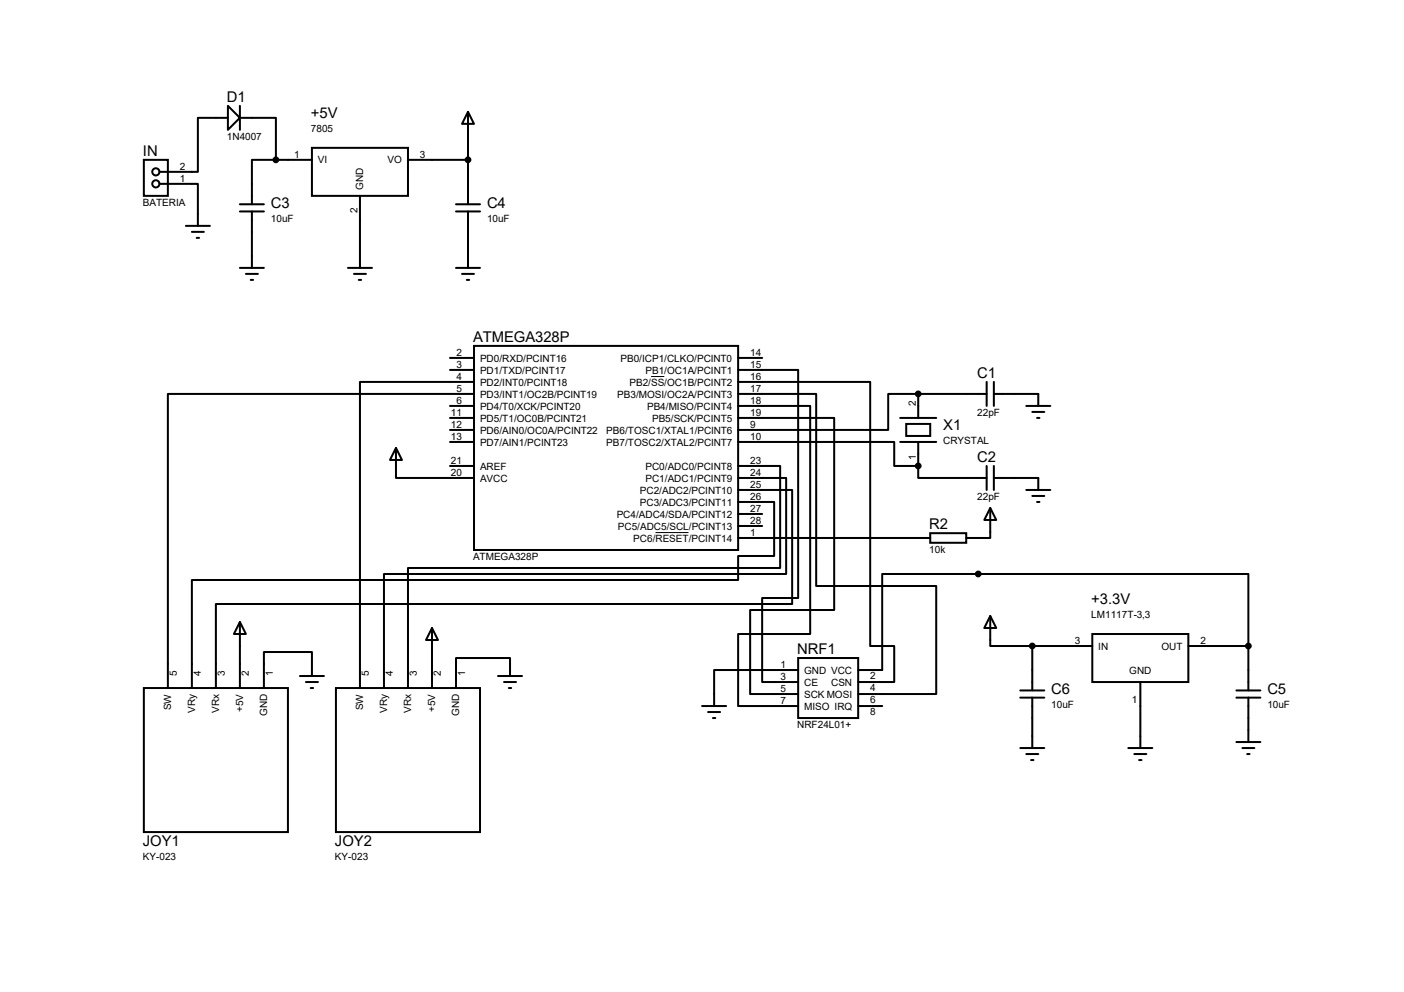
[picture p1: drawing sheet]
<svg xmlns="http://www.w3.org/2000/svg" width="297mm" height="210mm" viewBox="0 0 297 210" stroke-linecap="round" stroke-linejoin="round" font-family="sans-serif">
<g fill="none" stroke="#000" stroke-width=".42">
<path d="M30.4 33.8h5.1v7.6h-5.1zM33.7 38.9h8.2v8.9M48.2 22.4l2.6 2.5-2.6 2.6zM48.2 24.9h-6.3v11.5h-8.2M50.8 24.9h7.6v8.9M50.8 22.4v5.1M58.4 33.8h-5.1v9.4M58.4 33.8h7.6M66 31.3h20.3v10.1h-20.3zM86.3 33.8h12.7M99 23.7l1.3 2.5h-2.6zM99 23.7v19.5"/>
<path d="M39.3 47.8h5.1M40.6 49.1h2.5M41.6 50.3h.5M50.8 43.2h5M50.8 44.7h5M50.8 56.7h5M52 58h2.6M53 59.2h.5M53.3 44.7v12M73.6 56.7h5.1M74.9 58h2.5M75.9 59.2h.5"/>
<path d="M76.2 41.4v15.3M96.5 43.2h5.1M96.5 44.7h5.1M96.5 56.7h5.1M97.7 58h2.6M98.8 59.2h.5M99 44.7v12M95.2 75.7h5.1M95.2 78.3h5.1M100.3 73.2h55.9v43.2h-55.9zM156.2 78.3h12.7v48.2h-7.7v17.8h7.7M156.2 75.7h5"/>
<path d="M83.8 94.8l1.2 2.5h-2.5zM83.8 94.8v6.3h16.5M95.2 91h5.1M95.2 88.4h5.1M95.2 85.9h5.1M95.2 93.5h5.1M95.2 98.6h5.1M100.3 83.4h-64.8v62.2M100.3 80.8h-24.1v64.8M156.2 93.5h33v5.1h5.1M156.2 88.4h20.3v40.7h-17.8v17.8h10.2M156.2 85.9h15.2v48.3h-15.2v15.2h12.7"/>
<path d="M156.2 80.8h27.9v55.9h5.1v7.6h-7.6M156.2 83.4h16.5v40.6h25.4v22.9h-16.5M156.2 98.6h8.9v21.6h-78.8v25.4M190.5 88.4h7.6M190.5 93.5h7.6M191.7 89.7h5.1v2.5h-5.1zM194.3 83.4h-6.4v7.6h-31.7M194.3 98.6v2.5h14.4M194.3 83.4h14.4M194.3 83.4v5M194.3 93.5v5.1M208.7 80.8v5.1"/>
<path d="M208.7 98.6v5.1M210.3 83.4h9.4v2.5M210.3 80.8v5.1M210.3 98.6v5.1M217.1 85.9h5.1M218.4 87.2h2.5M219.4 88.4h.5M156.2 106.2h7.6v11.4h-7.6v5.1h-115.6v22.9M156.2 103.7h11.4v24.1h-121.9v17.8M156.2 101.1h10.1v20.4h-85.1v24.1M156.2 113.8h40.6M156.2 111.3h5"/>
<path d="M156.2 108.8h5M196.8 112.8h7.6v2.1h-7.6zM209.5 107.5l1.3 2.5h-2.6zM209.5 107.5v6.3h-5.1M210.3 101.1h9.4v2.6M217.1 103.7h5.1M218.4 104.9h2.5M219.4 106.2h.5M50.8 131.6l1.2 2.6h-2.5zM50.8 131.6v14M91.4 132.9l1.3 2.5h-2.6zM91.4 132.9v12.7"/>
<path d="M168.9 139.2h12.7v12.7h-12.7zM209.5 130.3l1.3 2.6h-2.6zM209.5 130.3v6.4h8.9M218.4 136.7h12.7M218.4 136.7v9.4M231.1 134.2h20.3v10.1h-20.3zM251.4 136.7h12.7M264.1 136.7v-15.2h-77.5v20.3h-5M264.1 136.7v9.4M30.4 145.6h30.5v30.5h-30.5zM63.5 143h5M64.7 144.3h2.6"/>
<path d="M65.7 145.6h.5M66 143v-5h-10.2v7.6M71.1 145.6h30.5v30.5h-30.5zM105.4 143h5M106.6 144.3h2.6M107.7 145.6h.5M107.9 143v-3.8h-11.4v6.4M148.5 149.4h5.1M149.8 150.7h2.6M150.8 151.9h.5M168.9 141.8h-17.8v7.6M181.6 149.4h5"/>
<path d="M215.9 146.1h5M215.9 147.6h5M215.9 158.3h5M217.1 159.6h2.6M218.4 147.6v10.7M238.7 158.3h5.1M240 159.6h2.5M241.3 144.3v14M261.6 146.1h5.1M261.6 147.6h5.1M261.6 157h5.1M262.8 158.3h2.6"/>
<path d="M263.9 159.6h.5M264.1 147.6v9.4M218.1 160.8h.5M241 160.8h.5"/>
<circle cx="33" cy="38.9" r=".76"/>
<circle cx="33" cy="36.4" r=".76"/>
<circle cx="58.4" cy="33.8" r=".51"/>
<circle cx="99" cy="33.8" r=".51"/>
<circle cx="194.3" cy="83.3" r=".51"/>
<circle cx="194.3" cy="98.6" r=".51"/>
<circle cx="207" cy="121.4" r=".51"/>
<circle cx="218.4" cy="136.7" r=".51"/>
<circle cx="264.1" cy="136.7" r=".51"/>
</g>
<path d="M137.7 79.7h2.8M138.7 112.7h7" fill="none" stroke="#000" stroke-width=".21"/>
<g fill="#000">
<circle cx="58.4" cy="33.8" r=".51"/>
<circle cx="99" cy="33.8" r=".51"/>
<circle cx="194.3" cy="83.3" r=".51"/>
<circle cx="194.3" cy="98.6" r=".51"/>
<circle cx="207" cy="121.4" r=".51"/>
<circle cx="218.4" cy="136.7" r=".51"/>
<circle cx="264.1" cy="136.7" r=".51"/>
</g>
<g font-size="3.1">
<text x="48" y="21.5">D1</text>
<text x="65.8" y="25">+5V</text>
<text x="30.2" y="32.9">IN</text>
<text x="57.3" y="44.1">C3</text>
<text x="103" y="44.1">C4</text>
<text x="100.1" y="72.3">ATMEGA328P</text>
<text x="206.8" y="79.9">C1</text>
<text x="199.6" y="91.1">X1</text>
<text x="206.8" y="97.7">C2</text>
<text x="196.6" y="111.9">R2</text>
<text x="230.9" y="127.9">+3.3V</text>
<text x="168.7" y="138.3">NRF1</text>
<text x="222.4" y="146.9">C6</text>
<text x="268.1" y="146.9">C5</text>
<text x="30.2" y="179.1">JOY1</text>
<text x="70.9" y="179.1">JOY2</text>
</g>
<g font-size="2.1">
<text x="48" y="29.6">1N4007</text>
<text x="65.8" y="27.9">7805</text>
<text x="38.1" y="36">2</text>
<text x="62.3" y="33.4">1</text>
<text x="67.3" y="34.6">VI</text>
<text x="82" y="34.6">VO</text>
<text x="88.9" y="33.4">3</text>
<text x="38.1" y="38.5">1</text>
<text x="76.8" y="40.2" transform="rotate(-90 76.8 40.2)">GND</text>
<text x="30.2" y="43.6">BATERIA</text>
<text x="57.3" y="47">10uF</text>
<text x="75.6" y="45.2" transform="rotate(-90 75.6 45.2)">2</text>
<text x="103" y="47">10uF</text>
<text x="96.6" y="77.9">3</text>
<text x="96.6" y="75.4">2</text>
<text x="101.6" y="76.5">PD0/RXD/PCINT16</text>
<text x="131.3" y="76.5">PB0/ICP1/CLKO/PCINT0</text>
<text x="158.7" y="75.4">14</text>
<text x="158.7" y="77.9">15</text>
<text x="96.6" y="83">5</text>
<text x="96.6" y="80.4">4</text>
<text x="101.6" y="81.6">PD2/INT0/PCINT18</text>
<text x="101.6" y="79">PD1/TXD/PCINT17</text>
<text x="133.2" y="81.6">PB2/SS/OC1B/PCINT2</text>
<text x="136.6" y="79">PB1/OC1A/PCINT1</text>
<text x="158.7" y="80.4">16</text>
<text x="158.7" y="83">17</text>
<text x="95.4" y="88.1">11</text>
<text x="96.6" y="85.5">6</text>
<text x="101.6" y="89.2">PD5/T1/OC0B/PCINT21</text>
<text x="101.6" y="86.7">PD4/T0/XCK/PCINT20</text>
<text x="101.6" y="84.1">PD3/INT1/OC2B/PCINT19</text>
<text x="130.6" y="84.1">PB3/MOSI/OC2A/PCINT3</text>
<text x="136.9" y="86.7">PB4/MISO/PCINT4</text>
<text x="138" y="89.2">PB5/SCK/PCINT5</text>
<text x="158.7" y="85.5">18</text>
<text x="158.7" y="88.1">19</text>
<text x="193.8" y="85.9" transform="rotate(-90 193.8 85.9)">2</text>
<text x="206.8" y="88.1">22pF</text>
<text x="95.4" y="90.6">12</text>
<text x="95.4" y="93.1">13</text>
<text x="101.6" y="91.7">PD6/AIN0/OC0A/PCINT22</text>
<text x="101.6" y="94.3">PD7/AIN1/PCINT23</text>
<text x="128.3" y="94.3">PB7/TOSC2/XTAL2/PCINT7</text>
<text x="128.3" y="91.7">PB6/TOSC1/XTAL1/PCINT6</text>
<text x="158.7" y="93.1">10</text>
<text x="158.7" y="90.6">9</text>
<text x="199.6" y="94">CRYSTAL</text>
<text x="95.4" y="100.8">20</text>
<text x="95.4" y="98.2">21</text>
<text x="101.6" y="101.9">AVCC</text>
<text x="101.6" y="99.4">AREF</text>
<text x="136.6" y="101.9">PC1/ADC1/PCINT9</text>
<text x="136.6" y="99.4">PC0/ADC0/PCINT8</text>
<text x="158.7" y="100.8">24</text>
<text x="158.7" y="98.2">23</text>
<text x="193.8" y="97.2" transform="rotate(-90 193.8 97.2)">1</text>
<text x="135.4" y="107">PC3/ADC3/PCINT11</text>
<text x="135.4" y="104.4">PC2/ADC2/PCINT10</text>
<text x="158.7" y="105.8">26</text>
<text x="158.7" y="103.3">25</text>
<text x="206.8" y="105.8">22pF</text>
<text x="130.5" y="109.5">PC4/ADC4/SDA/PCINT12</text>
<text x="130.7" y="112.1">PC5/ADC5/SCL/PCINT13</text>
<text x="158.7" y="113.5">1</text>
<text x="158.7" y="110.9">28</text>
<text x="158.7" y="108.4">27</text>
<text x="100.1" y="118.5">ATMEGA328P</text>
<text x="134" y="114.6">PC6/RESET/PCINT14</text>
<text x="196.6" y="117">10k</text>
<text x="230.9" y="130.8">LM1117T-3,3</text>
<text x="227.4" y="136.3">3</text>
<text x="232.4" y="137.5">IN</text>
<text x="245.7" y="137.5">OUT</text>
<text x="254" y="136.3">2</text>
<text x="37.4" y="143" transform="rotate(-90 37.4 143)">5</text>
<text x="42.5" y="143" transform="rotate(-90 42.5 143)">4</text>
<text x="47.6" y="143" transform="rotate(-90 47.6 143)">3</text>
<text x="52.7" y="143" transform="rotate(-90 52.7 143)">2</text>
<text x="57.7" y="143" transform="rotate(-90 57.7 143)">1</text>
<text x="78.1" y="143" transform="rotate(-90 78.1 143)">5</text>
<text x="83.1" y="143" transform="rotate(-90 83.1 143)">4</text>
<text x="88.2" y="143" transform="rotate(-90 88.2 143)">3</text>
<text x="93.3" y="143" transform="rotate(-90 93.3 143)">2</text>
<text x="98.4" y="143" transform="rotate(-90 98.4 143)">1</text>
<text x="165.1" y="141.4">1</text>
<text x="165.1" y="143.9">3</text>
<text x="170.1" y="142.5">GND VCC</text>
<text x="184.1" y="143.7">2</text>
<text x="238.9" y="142.7">GND</text>
<text x="165.1" y="146.5">5</text>
<text x="165.1" y="149">7</text>
<text x="170.1" y="145.1">CE</text>
<text x="170.1" y="147.6">SCK MOSI</text>
<text x="175.8" y="145.1">CSN</text>
<text x="184.1" y="148.8">6</text>
<text x="184.1" y="146.3">4</text>
<text x="222.4" y="149.9">10uF</text>
<text x="239.4" y="148.8">1</text>
<text x="268.1" y="149.9">10uF</text>
<text x="36.2" y="150.2" transform="rotate(-90 36.2 150.2)">SW</text>
<text x="41.3" y="150.8" transform="rotate(-90 41.3 150.8)">VRy</text>
<text x="46.4" y="150.8" transform="rotate(-90 46.4 150.8)">VRx</text>
<text x="51.4" y="150.7" transform="rotate(-90 51.4 150.7)">+5V</text>
<text x="56.5" y="151.5" transform="rotate(-90 56.5 151.5)">GND</text>
<text x="76.8" y="150.2" transform="rotate(-90 76.8 150.2)">SW</text>
<text x="81.9" y="150.8" transform="rotate(-90 81.9 150.8)">VRy</text>
<text x="87" y="150.8" transform="rotate(-90 87 150.8)">VRx</text>
<text x="92.1" y="150.7" transform="rotate(-90 92.1 150.7)">+5V</text>
<text x="97.2" y="151.5" transform="rotate(-90 97.2 151.5)">GND</text>
<text x="168.7" y="154.1">NRF24L01+</text>
<text x="170.1" y="150.2">MISO IRQ</text>
<text x="184.1" y="151.3">8</text>
<text x="30.2" y="182">KY-023</text>
<text x="70.9" y="182">KY-023</text>
</g>
</svg>
